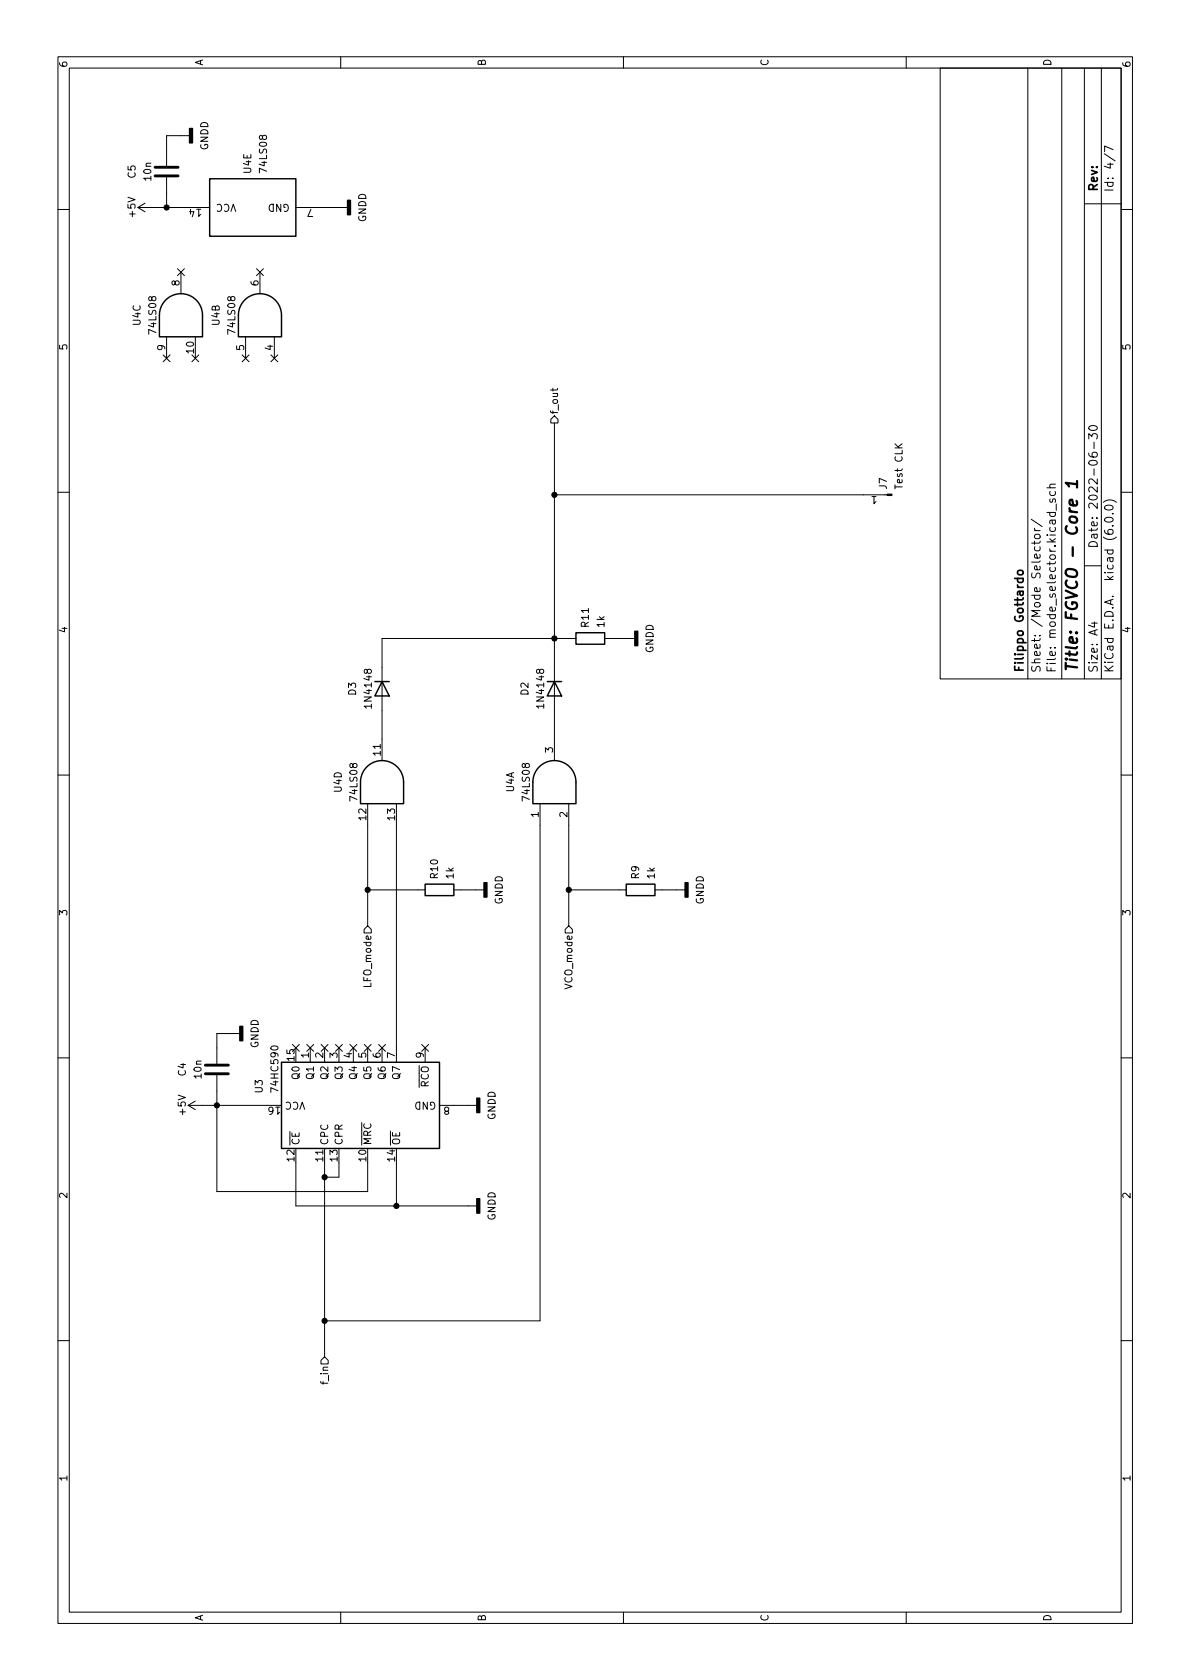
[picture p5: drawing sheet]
<svg xmlns="http://www.w3.org/2000/svg" width="210mm" height="297mm" viewBox="0 0 210 297" stroke-linecap="round" stroke-linejoin="round" font-family="sans-serif">
<g fill="none" stroke="#000" stroke-width=".18">
<path d="M10.2 10h190.1v277h-190.1zM12.2 12h186.1v273h-186.1zM60.2 10v2M110.2 10v2M160.2 10v2M166.3 12h32v108h-32zM181.8 12v108M187.8 12v108M191.8 12v108M194.8 12v108M10.2 37h2M24.4 36.7h12.7"/>
<path d="M24.4 36.7l1.2 .8M25.6 35.9l-1.2 .8M29.5 31.4v5.3M33.5 24h-4v5.3M52.3 36.7h9.2M191.8 36h6.5M195.3 27.2l1.9 1.3M196.8 26.5l-1.5-.7v1M198.3 37h2M29.5 59.5v3.9M31.4 47.5l1.2 1.2M32 48.1v3.8"/>
<path d="M32.6 47.5l-1.2 1.2M34.5 59.5v3.9M43.4 59.5v3.9M45.4 47.5l1.2 1.2M46 48.1v3.8M46.6 47.5l-1.2 1.2M48.5 59.5v3.9M28.8 62.7l1.3 1.3M30.1 62.7l-1.3 1.3M33.9 62.7l1.2 1.3M35.1 62.7l-1.2 1.3M42.8 62.7l1.2 1.3"/>
<path d="M44 62.7l-1.2 1.3M47.9 62.7l1.2 1.3M49.1 62.7l-1.2 1.3M97.4 74.2l.6-.7 .7 .7v.6h-1.3zM97.8 68.7v.4M98 74.8v59.7M98.6 68.7l-.2 .3h-1.1M192.5 77.6v-.9l.6 .5 .1-.5h.7l.1 .3v.4l-.1 .2M192.6 75.5a1 1 0 0 1 1.4 .1 .81 .81 0 0 1-.6 .6 .81 .81 0 0 1-.8-.3zM193.5 78.2v1.1M10.2 87h2M98 87.5h58.9"/>
<path d="M182.4 91.8l1.9 1.3M182.9 93.4l.1 .3 .2 .1M182.9 95.7v.5M182.9 93.8h1M183 96.7l-.1 .4 .3 .3h.4l.3-.2v-.5M183.1 94.5h.7l.1 .2v.4l-.3 .1h-.5l-.2-.2zM183.9 95.7l-.2 .3h-1.3M185.1 86.2h1.5M185.7 88.2l-.1 .4 .2 .2 .3-.1 .1-.5h.4v.6M185.7 86.9l-.1 .4 .3 .3h.4l.3-.1v-.6M186.6 85.6l-.9 .1-.1 .3 .2 .2M186.8 89.1v1.1"/>
<path d="M192.5 80.1a.59 .59 0 0 0 .7 .7h.5l.3-.1v-.5l-.1-.2h-.5l-.2 .1-.1 .4 .3 .3M195.1 88.8a1.72 1.72 0 0 1 2.3 0M195.4 91.7a1 1 0 0 1 1.4 .1 .81 .81 0 0 1-.6 .6 .81 .81 0 0 1-.8-.3zM195.5 89.5a.81 .81 0 0 1 1.3 .3 .94 .94 0 0 1-1.5 0zM196.7 93h.1M196.7 90.8h.1M198.3 87h2M101.8 112.9h-34.2v21.6M106.9 112.9h5.4M191.8 100h3M193 110.2h1M193.5 110v.9l-1-.4"/>
<path d="M10.2 137h2M198.3 137h2M65 157.3h10.2M65 142.1v21.6M70.1 142.1v45.7M80.3 157.3h5.3M95.5 142.1v91.4h-38.1M100.6 142.1v21.6M100.6 157.3h10.1M115.8 157.3h5.4M64.4 164.3l.6-.6 .7 .6v.7h-1.3zM99.9 164.3l.7-.6 .6 .6v.7h-1.3z"/>
<path d="M10.2 187h2M33.3 195.4h13.9M33.3 195.4l1.2 .8M34.5 194.7l-1.2 .7M38.3 190.1v20.6h26.7v-5.1M42.4 182.7h-4.1v5.4M51.7 184.7l1.2 1.2M52.9 184.7l-1.2 1.2M54.2 184.7l1.3 1.2M54.9 185.3v2.5M55.5 184.7l-1.3 1.2M56.8 184.7l1.2 1.2"/>
<path d="M57.4 185.3v2.5M58 184.7l-1.2 1.2M59.3 184.7l1.2 1.2M59.9 185.3v2.5M60.5 184.7l-1.2 1.2M61.9 184.7l1.2 1.2M62.5 185.3v2.5M63.1 184.7l-1.2 1.2M64.4 184.7l1.2 1.2M65 185.3v2.5M65.6 184.7l-1.2 1.2M66.9 184.7l1.3 1.2"/>
<path d="M67.6 185.3v2.5M68.2 184.7l-1.3 1.2M74.6 184.7l1.2 1.2M75.2 185.3v2.5M75.8 184.7l-1.2 1.2M77.7 195.4h6.6M198.3 187h2M52.3 205.6v7.6h32M57.4 203.1v36.8M59.9 205.6v2.5h-2.5M70.1 205.6v7.6M10.2 237h2"/>
<path d="M198.3 237h2M56.8 240.5l.6-.6 .6 .6v.7h-1.2zM60.2 285v2M110.2 285v2M160.2 285v2"/>
</g>
<path d="M190.4 88.6l.1 .2-.1 .5h-1l-.3-.3 .1-.6h.4l.2 .9M190.5 85.6l-2-.2 .5 .6M190.5 85.1v1.1" fill="none" stroke="#000" stroke-width=".4"/>
<path d="M180 101l.2-.2h.4l.3 .2v.3l-.3 .3h-.4l-.3-.3z" fill="none" stroke="#000" stroke-width=".3"/>
<g fill="none" stroke="#000" stroke-width=".25">
<path d="M37.1 31.6h15.2v10.2h-15.2zM29.3 53a3.8 3.8 0 0 1 4.2-.8 3.8 3.8 0 0 1 2.3 3.5v3.8h-7.6v-3.8a3.8 3.8 0 0 1 1.1-2.7zM43.3 53a3.8 3.8 0 0 1 4.1-.8 3.8 3.8 0 0 1 2.4 3.5v3.8h-7.6v-3.8a3.8 3.8 0 0 1 1.1-2.7zM101.8 111.9h5.1v2h-5.1zM64.9 135.6a3.8 3.8 0 0 1 4.1-.8 3.8 3.8 0 0 1 2.4 3.5v3.8h-7.7v-3.8a3.8 3.8 0 0 1 1.2-2.7zM66.3 120.5h2.5M67.6 120.5l1.2 2.5h-2.5zM95.3 135.6a3.8 3.8 0 0 1 4.2-.8 3.8 3.8 0 0 1 2.3 3.5v3.8h-7.6v-3.8a3.8 3.8 0 0 1 1.1-2.7zM96.8 120.5h2.5M98 120.5l1.3 2.5h-2.5zM75.2 156.3h5.1v2.1h-5.1zM110.7 156.3h5.1v2.1h-5.1z"/>
<path d="M49.8 187.8h27.9v15.3h-27.9z"/>
</g>
<path d="M33.5 22.7h.5v2.6h-.5zM61.5 35.4h.5v2.6h-.5zM112.3 111.6h.5v2.6h-.5zM85.6 156.1h.5v2.5h-.5zM121.2 156.1h.5v2.5h-.5zM42.4 181.5h.5v2.5h-.5zM84.3 194.2h.5v2.5h-.5zM84.3 211.9h.5v2.6h-.5z" fill="#000" stroke="#000" stroke-width=".25"/>
<path d="M27.4 31.1h4.1M27.4 29.6h4.1M36.3 189.9h4.1M36.3 188.3h4.1" fill="none" stroke="#000" stroke-width=".51"/>
<g fill="#000" stroke="#000" stroke-width=".18">
<path d="M156.9 87.4h.8v.2h-.8z"/>
<circle cx="29.5" cy="36.7" r=".46"/>
<circle cx="98" cy="87.5" r=".46"/>
<circle cx="98" cy="112.9" r=".46"/>
<circle cx="65" cy="157.3" r=".46"/>
<circle cx="100.6" cy="157.3" r=".46"/>
<circle cx="38.3" cy="195.4" r=".46"/>
<circle cx="57.4" cy="208.1" r=".46"/>
<circle cx="70.1" cy="213.2" r=".46"/>
<circle cx="57.4" cy="233.5" r=".46"/>
</g>
<text font-size="2.8" x="190.6" y="119" transform="rotate(-90 190.6 119)">Title: FGVCO - Core 1</text>
<g font-size="2.1">
<text x="194.1" y="34" transform="rotate(-90 194.1 34)">Rev:</text>
<text x="196.9" y="34" transform="rotate(-90 196.9 34)">Id: 4/7</text>
<text x="194.1" y="97" transform="rotate(-90 194.1 97)">Date: 2022-06-30</text>
<text x="181" y="119" transform="rotate(-90 181 119)">Filippo Gottardo</text>
<text x="184" y="119" transform="rotate(-90 184 119)">Sheet: /Mode Selector/</text>
<text x="186.7" y="119" transform="rotate(-90 186.7 119)">File: mode_selector.kicad_sch</text>
<text x="194.1" y="119" transform="rotate(-90 194.1 119)">Size: A4</text>
<text x="196.9" y="119" transform="rotate(-90 196.9 119)">KiCad E.D.A. kicad (6.0.0)</text>
</g>
<g font-size="1.8">
<text x="35.9" y="11.7" transform="rotate(-90 35.9 11.7)">A</text>
<text x="85.9" y="11.7" transform="rotate(-90 85.9 11.7)">B</text>
<text x="135.9" y="11.7" transform="rotate(-90 135.9 11.7)">C</text>
<text x="185.9" y="11.7" transform="rotate(-90 185.9 11.7)">D</text>
<text x="11.9" y="12" transform="rotate(-90 11.9 12)">6</text>
<text x="199.9" y="12" transform="rotate(-90 199.9 12)">6</text>
<text x="36.8" y="26.6" transform="rotate(-90 36.8 26.6)">GNDD</text>
<text x="24" y="31.5" transform="rotate(-90 24 31.5)">C5</text>
<text x="26.7" y="31.9" transform="rotate(-90 26.7 31.9)">10n</text>
<text x="44.4" y="30.6" transform="rotate(-90 44.4 30.6)">U4E</text>
<text x="47.2" y="30.3" transform="rotate(-90 47.2 30.3)">74LS08</text>
<text x="23.9" y="38.3" transform="rotate(-90 23.9 38.3)">+5V</text>
<text x="35.5" y="36.9" transform="rotate(180 35.5 36.9)">14</text>
<text x="41.8" y="36.1" transform="rotate(180 41.8 36.1)">VCC</text>
<text x="51.3" y="36.1" transform="rotate(180 51.3 36.1)">GND</text>
<text x="55.4" y="36.9" transform="rotate(180 55.4 36.9)">7</text>
<text x="64.8" y="39.3" transform="rotate(-90 64.8 39.3)">GNDD</text>
<text x="31.7" y="50.5" transform="rotate(-90 31.7 50.5)">8</text>
<text x="45.7" y="50.5" transform="rotate(-90 45.7 50.5)">6</text>
<text x="24.9" y="57.5" transform="rotate(-90 24.9 57.5)">U4C</text>
<text x="27.6" y="58.8" transform="rotate(-90 27.6 58.8)">74LS08</text>
<text x="38.8" y="57.5" transform="rotate(-90 38.8 57.5)">U4B</text>
<text x="41.6" y="58.8" transform="rotate(-90 41.6 58.8)">74LS08</text>
<text x="11.9" y="62" transform="rotate(-90 11.9 62)">5</text>
<text x="29.2" y="61.9" transform="rotate(-90 29.2 61.9)">9</text>
<text x="34.3" y="62.4" transform="rotate(-90 34.3 62.4)">10</text>
<text x="43.2" y="61.9" transform="rotate(-90 43.2 61.9)">5</text>
<text x="48.3" y="61.9" transform="rotate(-90 48.3 61.9)">4</text>
<text x="199.9" y="62" transform="rotate(-90 199.9 62)">5</text>
<text x="98.7" y="73.3" transform="rotate(-90 98.7 73.3)">f_out</text>
<text x="155" y="87.7" transform="rotate(180 155 87.7)">1</text>
<text x="156.8" y="86.5" transform="rotate(-90 156.8 86.5)">J7</text>
<text x="159.6" y="86.3" transform="rotate(-90 159.6 86.3)">Test CLK</text>
<text x="11.9" y="112" transform="rotate(-90 11.9 112)">4</text>
<text x="104.1" y="110.8" transform="rotate(-90 104.1 110.8)">R11</text>
<text x="106.9" y="110.9" transform="rotate(-90 106.9 110.9)">1k</text>
<text x="199.9" y="112" transform="rotate(-90 199.9 112)">4</text>
<text x="115.6" y="115.5" transform="rotate(-90 115.6 115.5)">GNDD</text>
<text x="63" y="122.9" transform="rotate(-90 63 122.9)">D3</text>
<text x="65.7" y="124.9" transform="rotate(-90 65.7 124.9)">1N4148</text>
<text x="93.4" y="122.9" transform="rotate(-90 93.4 122.9)">D2</text>
<text x="96.2" y="124.9" transform="rotate(-90 96.2 124.9)">1N4148</text>
<text x="67.3" y="133.6" transform="rotate(-90 67.3 133.6)">11</text>
<text x="97.8" y="133.1" transform="rotate(-90 97.8 133.1)">3</text>
<text x="60.4" y="140.1" transform="rotate(-90 60.4 140.1)">U4D</text>
<text x="63.2" y="141.4" transform="rotate(-90 63.2 141.4)">74LS08</text>
<text x="90.9" y="140.1" transform="rotate(-90 90.9 140.1)">U4A</text>
<text x="93.7" y="141.4" transform="rotate(-90 93.7 141.4)">74LS08</text>
<text x="64.8" y="145" transform="rotate(-90 64.8 145)">12</text>
<text x="69.8" y="145" transform="rotate(-90 69.8 145)">13</text>
<text x="95.2" y="144.5" transform="rotate(-90 95.2 144.5)">1</text>
<text x="100.3" y="144.5" transform="rotate(-90 100.3 144.5)">2</text>
<text x="77.4" y="155.3" transform="rotate(-90 77.4 155.3)">R10</text>
<text x="80.2" y="155.3" transform="rotate(-90 80.2 155.3)">1k</text>
<text x="113" y="155.4" transform="rotate(-90 113 155.4)">R9</text>
<text x="115.8" y="155.3" transform="rotate(-90 115.8 155.3)">1k</text>
<text x="88.9" y="159.9" transform="rotate(-90 88.9 159.9)">GNDD</text>
<text x="124.4" y="159.9" transform="rotate(-90 124.4 159.9)">GNDD</text>
<text x="11.9" y="162" transform="rotate(-90 11.9 162)">3</text>
<text x="199.9" y="162" transform="rotate(-90 199.9 162)">3</text>
<text x="65.7" y="174.4" transform="rotate(-90 65.7 174.4)">LFO_mode</text>
<text x="101.2" y="174.7" transform="rotate(-90 101.2 174.7)">VCO_mode</text>
<text x="45.7" y="185.3" transform="rotate(-90 45.7 185.3)">GNDD</text>
<text x="32.9" y="190.2" transform="rotate(-90 32.9 190.2)">C4</text>
<text x="35.6" y="190.6" transform="rotate(-90 35.6 190.6)">10n</text>
<text x="52.1" y="187.5" transform="rotate(-90 52.1 187.5)">15</text>
<text x="53" y="190.7" transform="rotate(-90 53 190.7)">Q0</text>
<text x="54.6" y="187" transform="rotate(-90 54.6 187)">1</text>
<text x="55.5" y="190.7" transform="rotate(-90 55.5 190.7)">Q1</text>
<text x="57.1" y="187" transform="rotate(-90 57.1 187)">2</text>
<text x="58" y="190.7" transform="rotate(-90 58 190.7)">Q2</text>
<text x="59.7" y="187" transform="rotate(-90 59.7 187)">3</text>
<text x="60.6" y="190.7" transform="rotate(-90 60.6 190.7)">Q3</text>
<text x="62.2" y="187" transform="rotate(-90 62.2 187)">4</text>
<text x="63.1" y="190.7" transform="rotate(-90 63.1 190.7)">Q4</text>
<text x="64.8" y="187" transform="rotate(-90 64.8 187)">5</text>
<text x="65.7" y="190.7" transform="rotate(-90 65.7 190.7)">Q5</text>
<text x="67.3" y="187" transform="rotate(-90 67.3 187)">6</text>
<text x="68.2" y="190.7" transform="rotate(-90 68.2 190.7)">Q6</text>
<text x="69.8" y="187" transform="rotate(-90 69.8 187)">7</text>
<text x="70.7" y="190.7" transform="rotate(-90 70.7 190.7)">Q7</text>
<text x="74.9" y="187" transform="rotate(-90 74.9 187)">9</text>
<text x="32.8" y="197" transform="rotate(-90 32.8 197)">+5V</text>
<text x="46.4" y="193.2" transform="rotate(-90 46.4 193.2)">U3</text>
<text x="49.2" y="192.8" transform="rotate(-90 49.2 192.8)">74HC590</text>
<text x="49.5" y="195.7" transform="rotate(180 49.5 195.7)">16</text>
<text x="54" y="194.8" transform="rotate(180 54 194.8)">VCC</text>
<text x="75.8" y="193.6" transform="rotate(-90 75.8 193.6)">~{RCO}</text>
<text x="77.2" y="194.8" transform="rotate(180 77.2 194.8)">GND</text>
<text x="79.5" y="195.7" transform="rotate(180 79.5 195.7)">8</text>
<text x="53" y="202.6" transform="rotate(-90 53 202.6)">~{CE}</text>
<text x="58" y="202.6" transform="rotate(-90 58 202.6)">CPC</text>
<text x="60.6" y="202.6" transform="rotate(-90 60.6 202.6)">CPR</text>
<text x="65.7" y="202.6" transform="rotate(-90 65.7 202.6)">~{MRC}</text>
<text x="70.7" y="202.6" transform="rotate(-90 70.7 202.6)">~{OE}</text>
<text x="87.6" y="198" transform="rotate(-90 87.6 198)">GNDD</text>
<text x="52.1" y="205.3" transform="rotate(-90 52.1 205.3)">12</text>
<text x="57.1" y="205.3" transform="rotate(-90 57.1 205.3)">11</text>
<text x="59.7" y="205.3" transform="rotate(-90 59.7 205.3)">13</text>
<text x="64.8" y="205.3" transform="rotate(-90 64.8 205.3)">10</text>
<text x="69.8" y="205.3" transform="rotate(-90 69.8 205.3)">14</text>
<text x="11.9" y="212" transform="rotate(-90 11.9 212)">2</text>
<text x="87.6" y="215.8" transform="rotate(-90 87.6 215.8)">GNDD</text>
<text x="199.9" y="212" transform="rotate(-90 199.9 212)">2</text>
<text x="58" y="244.5" transform="rotate(-90 58 244.5)">f_in</text>
<text x="11.9" y="262" transform="rotate(-90 11.9 262)">1</text>
<text x="199.9" y="262" transform="rotate(-90 199.9 262)">1</text>
<text x="35.9" y="286.7" transform="rotate(-90 35.9 286.7)">A</text>
<text x="85.9" y="286.7" transform="rotate(-90 85.9 286.7)">B</text>
<text x="135.9" y="286.7" transform="rotate(-90 135.9 286.7)">C</text>
<text x="185.9" y="286.7" transform="rotate(-90 185.9 286.7)">D</text>
</g>
</svg>
